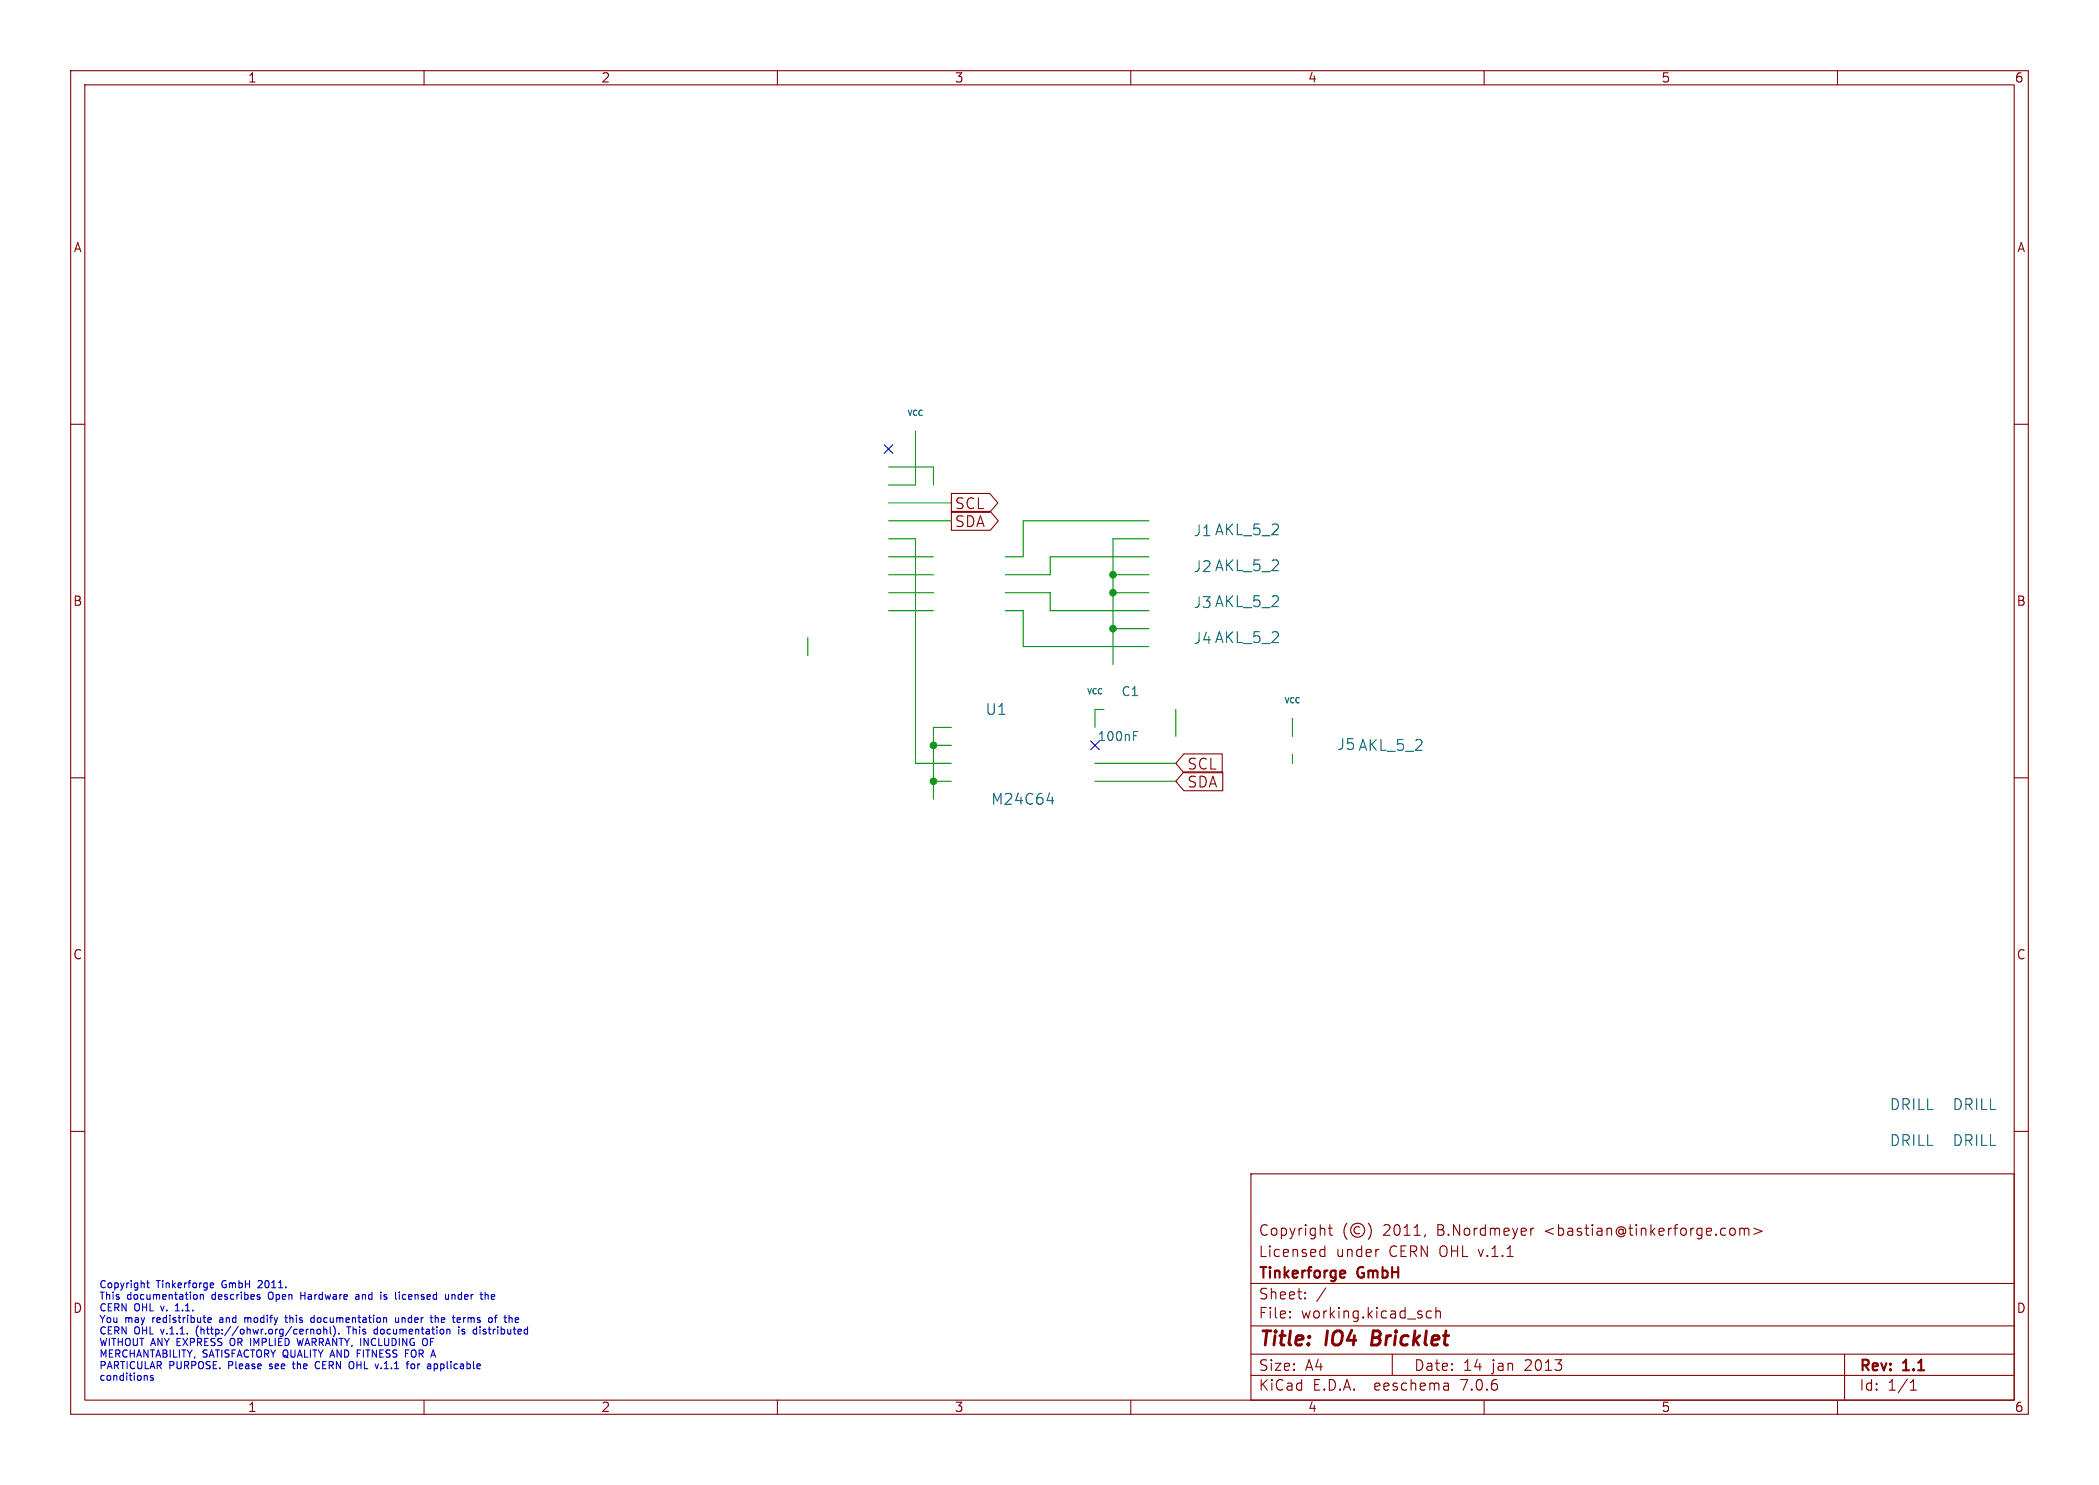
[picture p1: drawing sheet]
<svg xmlns="http://www.w3.org/2000/svg" width="297mm" height="210mm" viewBox="0 0 297 210" stroke-linecap="round" stroke-linejoin="round" font-family="sans-serif">
<g fill="none" stroke="#840000" stroke-width=".15">
<path d="M10 10h277v190h-277zM12 12h273v186h-273zM60 10v2M110 10v2M160 10v2M210 10v2M260 10v2M10 60h2M285 60h2M134.6 69.8h5.4l1.2 1.3-1.2 1.4h-5.4zM134.6 72.3h5.5l1.2 1.4-1.2 1.3h-5.5zM10 110h2"/>
<path d="M167.5 106.6h5.4v2.7h-5.4l-1.1-1.3zM167.5 109.2h5.5v2.6h-5.5l-1.1-1.3zM285 110h2M10 160h2M285 160h2M177 166h108v32h-108zM186.9 177.6l.1 .1 .5-.1M186.9 176.8l.1-.1 .5 .1M187.5 176.2v1.5M188 173.7h.5M188.2 173.2v1.3v.1l.3 .1M190.6 173a1.72 1.72 0 0 0 0 2.3"/>
<path d="M192.4 173.6a.52 .52 0 0 0-.8 .4 .52 .52 0 0 0 .8 .4M193.6 173a1.72 1.72 0 0 1 0 2.3M195 176.7h.1M201.7 174.6l-.2 .3M216.6 173.7v1M217 173.7l-.3 .1-.1 .2M245 173.7a.41 .41 0 0 1 .5 .3v.4a.41 .41 0 0 1-.5 .3M246.2 173.8a.37 .37 0 0 1 .6 .1M246.2 173.7v1M246.8 173.9l.2-.2 .4 .1 .1 .9M246.8 173.9v.8M248.2 173.7l1.1 .4-1.1 .5"/>
<path d="M60 198v2M110 198v2M160 198v2M177 194.5h108M177 191.5h108M177 187.5h108M177 181.5h108M182.5 186.3h.1l-.1 .1M182.5 186.3v.1M182.5 185.5v.1M182.5 185.5h.1l-.1 .1M184.7 183.6v.1"/>
<path d="M184.7 183.6h-.1l.1 .1M184.7 182.8v.1M184.7 182.8h-.1l.1 .1M187.6 182.1l-1.3 2M197 191.5v3M202.5 185.5l-.4-.1-.3 .3v.4l.2 .2 .1 .1 .4-.1M203.2 185.5a.37 .37 0 0 1 .6 .1v.8M203.2 184.9v1.5M204.9 195.7l.1 .9M205 196.5l-.2 .1M205 196h-.2M210 198v2"/>
<path d="M260 198v2M261 191.5v6.5M270.3 196.6h.9M270.3 195.5l.4-.4v1.5"/>
<circle cx="192.1" cy="174" r="1"/>
</g>
<path d="M194.3 188.2l-.2 2h.7" fill="none" stroke="#840000" stroke-width=".4"/>
<path d="M190.1 179.7l.2 .1v.2l-.7 .2M190.3 180.6l-.2 .1" fill="none" stroke="#840000" stroke-width=".3"/>
<g fill="none" stroke="#0000c2" stroke-width=".15">
<path d="M20.7 194.5l.1 .2v.5M20.7 181.4h.4M20.9 181.1v.9l.2 .1M21.7 194.6l-.3-.1-.1 .2v.1l.4 .1v.2h-.4M24.8 185.4h.6M25 184.5l-.2 .2M27.6 183.1h.2l.1 .2v.4h-.3M27.8 187.9v.7M28.3 183.2l.2-.1h.2l.1 .6M28.3 183.1v.6M29.4 186.7l.5-.1-.1-.2-.2-.1-.2 .2 .1 .5h.3M29.7 181.6l.2-.2h.2l.1 .2v.1l-.5 .1"/>
<path d="M29.7 182l.2 .1h.3M31.1 186.7v.3M32.6 189.4v.7M34.6 186.3v.7M34.9 186.3l-.3 .1M36.6 181.1l-.1 .1M36.7 183.4l.1 .2-.1 .1M36.7 183.1h.1M37.1 181.5l-.6 .6h.6M38 182.9v.7M38.1 193.5l.1 .1M38.2 192.9v.3"/>
<path d="M40.3 186.3h.4M40.4 186v.9l.3 .1M41.4 192.9h.3M41.5 192.5v.9l.2 .2M42 189.3l.3 1 .2-.7 .2 .7M42.6 182.7v1M42.6 183.2h.5M44 186.8l.2 .2h.3M44 188v.7M44 188.1l.1-.1h.3v.7M44.5 186.4l-.3-.1-.2 .2M44.5 186v1"/>
<path d="M44.8 192.6a.5 .5 0 0 0-.2 .6 .5 .5 0 0 0 .6 .3M44.9 188h.3l.2 .2v.3l-.2 .2-.3-.1-.1-.1zM45.8 188.1l.2-.1h.2v.7M45.8 187.6v1.1M46.7 187.6v.9l.2 .2M47.2 187.5a1.19 1.19 0 0 1 0 1.5M47.9 188.6v.1M49.3 187.6v1.1M49.9 192.6a.72 .72 0 0 1 0 .9M50.4 183.1h.3l.1 .6M50.5 191.4h.4M50.8 183.3l-.3 .1-.2 .1 .2 .2h.3"/>
<path d="M53 188.6l.1 .1 .3-.1M53.4 188h-.3l-.1 .1M53.4 187.6v1.1M54.3 183.7h.4M54.7 183.1h-.2l-.2 .1 .1 .2 .3 .1M56 186.3v.7h.3l.1-.1M56.4 186.3v.7M56.5 182.7v.1M56.9 186.3v.7M57 183.1l-.1 .2 .1 .4M57 186.3l-.1 .1M57.4 191.4h.3"/>
<path d="M58.2 192.9h.3l.2 .2v.3l-.2 .2-.3-.1-.1-.1zM60.3 189.3a.72 .72 0 0 1 0 .9M61.4 192.9h.3l.2 .2-.1 .4h-.4M61.6 186.4l.1-.1 .3 .1v.6M61.6 186v1M63 183.1l.1 .6h.2h.2M63.5 183.1v.6M63.5 188l.2 .1v.6M64 183.1v.6M64.3 183.1h-.2l-.1 .1M64.9 187.6v.1M64.9 188v.7"/>
<path d="M65 186.3l.2 .3-.5 .1M65.1 187h-.1M65.4 188.6h.3M65.6 186.3v.7M65.6 186.4v.1M65.7 188h-.2l-.1 .1v.2l.3 .1M67.9 187.6v.1M67.9 188v.7M68.8 183.1l.3 .1v.5M69.6 183.1v.6M70 186.3h.3M70 183.3l-.5 .1"/>
<path d="M70.3 186l-.2 .1v.9M72.9 187h.4M72.9 186.4l.3-.1 .2 .3-.5 .1"/>
</g>
<g fill="none" stroke="#009600" stroke-width=".15">
<path d="M125.7 76.2h3.8v31.8h5.1M125.7 78.7h6.4M125.7 73.7h8.9M125.7 71.1h8.9M125.7 66h6.4v2.6M129.5 61v7.6h-3.8M162.6 78.7h-14v2.6h-6.4M162.6 76.2h-5.1v17.8M162.6 73.7h-17.8v5h-2.6M114.3 90.2v2.5M125.7 86.4h6.4M125.7 83.8h6.4"/>
<path d="M125.7 81.3h6.4M142.2 86.4h2.6v5h17.8M142.2 83.8h6.4v2.6h14M157.5 83.8h5.1M157.5 81.3h5.1M157.5 88.9h5.1M132.1 105.4h2.5M132.1 110.5h2.5M134.6 102.9h-2.5v10.1M154.9 108h11.5M154.9 110.5h11.5M156.2 100.3h-1.3v2.6"/>
<path d="M166.4 100.3v3.8M182.9 101.6v2.5M182.9 106.7v1.3"/>
</g>
<path d="M125.1 62.9l1.2 1.2M126.3 62.9l-1.2 1.2M154.3 104.8l1.2 1.2M155.5 104.8l-1.2 1.2" fill="none" stroke="#000084" stroke-width=".15"/>
<path d="M148.2 113.2h.9M148.9 112.7v1M160.4 104.1h.4M160.4 103.4h.6" fill="none" stroke="#006464" stroke-width=".15"/>
<g fill="#009600" stroke="#009600" stroke-width=".15">
<circle cx="132.1" cy="105.4" r=".46"/>
<circle cx="132.1" cy="110.5" r=".46"/>
<circle cx="157.5" cy="81.3" r=".46"/>
<circle cx="157.5" cy="83.8" r=".46"/>
<circle cx="157.5" cy="88.9" r=".46"/>
</g>
<g font-size="2.8" fill="#840000">
<text x="178" y="190.9">Title:</text>
<text x="187.7" y="190.9">IO4</text>
<text x="194.9" y="190.9">Bricklet</text>
</g>
<g font-size="2.1" fill="#840000">
<text x="135" y="72.2">SCL</text>
<text x="135" y="74.8">SDA</text>
<text x="167.9" y="109">SCL</text>
<text x="167.9" y="111.6">SDA</text>
<text x="178" y="178">Licensed</text>
<text x="178" y="175">Copyright</text>
<text x="189" y="178">under</text>
<text x="195.7" y="175">2011,</text>
<text x="196.6" y="178">CERN OHL v.1.1</text>
<text x="203.5" y="175">B.Nordmeyer</text>
<text x="218.8" y="175">&lt;bastian@tinkerforge.com&gt;</text>
<text x="178" y="184">Sheet:</text>
<text x="178" y="181.2">Tinkerforge</text>
<text x="192.2" y="181.2">GmbH</text>
<text x="178" y="186.7">File:</text>
<text x="184.1" y="186.7">working.kicad_sch</text>
<text x="178" y="196.9">KiCad</text>
<text x="178" y="194.1">Size:</text>
<text x="184.7" y="194.1">A4</text>
<text x="185.7" y="196.9">E.D.A.</text>
<text x="194.6" y="196.9">eeschema</text>
<text x="200" y="194.1">Date:</text>
<text x="207" y="196.9">7.0.6</text>
<text x="207" y="194.1">14</text>
<text x="211.2" y="194.1">jan</text>
<text x="215.9" y="194.1">2013</text>
<text x="263" y="194.3">Rev:</text>
<text x="263" y="196.9">Id:</text>
<text x="267.1" y="196.9">1/1</text>
<text x="269.4" y="194.3">1.1</text>
</g>
<g font-size="2.1" fill="#006464">
<text x="168.8" y="76">J1 AKL_5_2</text>
<text x="168.8" y="81.1">J2 AKL_5_2</text>
<text x="168.8" y="86.2">J3 AKL_5_2</text>
<text x="168.8" y="91.3">J4 AKL_5_2</text>
<text x="139.4" y="101.3">U1</text>
<text x="189.1" y="106.3">J5 AKL_5_2</text>
<text x="140.2" y="114">M24C64</text>
<text x="267.3" y="157.2">DRILL</text>
<text x="276.2" y="157.2">DRILL</text>
<text x="267.3" y="162.3">DRILL</text>
<text x="276.2" y="162.3">DRILL</text>
</g>
<g font-size="1.8" fill="#840000">
<text x="35" y="11.9">1</text>
<text x="85" y="11.9">2</text>
<text x="135" y="11.9">3</text>
<text x="185" y="11.9">4</text>
<text x="235" y="11.9">5</text>
<text x="285" y="11.9">6</text>
<text x="10.3" y="35.9">A</text>
<text x="285.3" y="35.9">A</text>
<text x="10.3" y="85.9">B</text>
<text x="285.3" y="85.9">B</text>
<text x="10.3" y="135.9">C</text>
<text x="285.3" y="135.9">C</text>
<text x="10.3" y="185.9">D</text>
<text x="285.3" y="185.9">D</text>
<text x="35" y="199.9">1</text>
<text x="85" y="199.9">2</text>
<text x="135" y="199.9">3</text>
<text x="185" y="199.9">4</text>
<text x="235" y="199.9">5</text>
<text x="285" y="199.9">6</text>
</g>
<g font-size="1.8" fill="#006464">
<text x="158.6" y="98.7">C1</text>
<text x="155.2" y="105">100nF</text>
</g>
<g font-size="1.4" fill="#0000c2">
<text x="14" y="182.2">Copyright</text>
<text x="14" y="183.9">This</text>
<text x="14" y="185.5">CERN</text>
<text x="18" y="183.9">documentation</text>
<text x="19" y="185.5">OHL</text>
<text x="22.2" y="182.2">Tinkerforge</text>
<text x="23" y="185.5">v.</text>
<text x="25.3" y="185.5">1.1.</text>
<text x="30.2" y="183.9">describes</text>
<text x="31.6" y="182.2">GmbH</text>
<text x="37" y="182.2">2011.</text>
<text x="38.4" y="183.9">Open</text>
<text x="43.2" y="183.9">Hardware</text>
<text x="51.3" y="183.9">and</text>
<text x="55.1" y="183.9">is</text>
<text x="57.4" y="183.9">licensed</text>
<text x="64.7" y="183.9">under</text>
<text x="70" y="183.9">the</text>
<text x="14" y="187.2">You</text>
<text x="14" y="188.8">CERN</text>
<text x="14" y="190.4">WITHOUT ANY EXPRESS</text>
<text x="17.7" y="187.2">may</text>
<text x="19" y="188.8">OHL</text>
<text x="21.8" y="187.2">redistribute</text>
<text x="23" y="188.8">v.1.1.</text>
<text x="28.2" y="188.8">(http://ohwr.org/cernohl).</text>
<text x="31.5" y="187.2">and</text>
<text x="33" y="190.4">OR IMPLIED</text>
<text x="35.3" y="187.2">modify</text>
<text x="41.4" y="187.2">this</text>
<text x="43.1" y="190.4">WARRANTY, INCLUDING</text>
<text x="45.2" y="187.2">documentation</text>
<text x="49.9" y="188.8">This</text>
<text x="53.9" y="188.8">documentation</text>
<text x="57.4" y="187.2">under</text>
<text x="61.3" y="190.4">OF</text>
<text x="62.7" y="187.2">the</text>
<text x="66.1" y="187.2">terms</text>
<text x="66.1" y="188.8">is</text>
<text x="68.4" y="188.8">distributed</text>
<text x="71.4" y="187.2">of</text>
<text x="14" y="192.1">MERCHANTABILITY,</text>
<text x="14" y="193.7">PARTICULAR</text>
<text x="14" y="195.3">conditions</text>
<text x="23.9" y="193.7">PURPOSE.</text>
<text x="28.7" y="192.1">SATISFACTORY QUALITY AND</text>
<text x="32.5" y="193.7">Please</text>
<text x="38.6" y="193.7">see</text>
<text x="42.2" y="193.7">the</text>
<text x="45.6" y="193.7">CERN</text>
<text x="50.6" y="193.7">OHL</text>
<text x="51.2" y="192.1">FITNESS</text>
<text x="54.6" y="193.7">v.1.1</text>
<text x="58.3" y="192.1">FOR</text>
<text x="59.3" y="193.7">for</text>
<text x="62.5" y="193.7">applicable</text>
</g>
<g font-size="1.1" fill="#006464">
<text x="128.3" y="59">VCC</text>
<text x="153.7" y="98.4">VCC</text>
<text x="181.6" y="99.7">VCC</text>
</g>
</svg>
